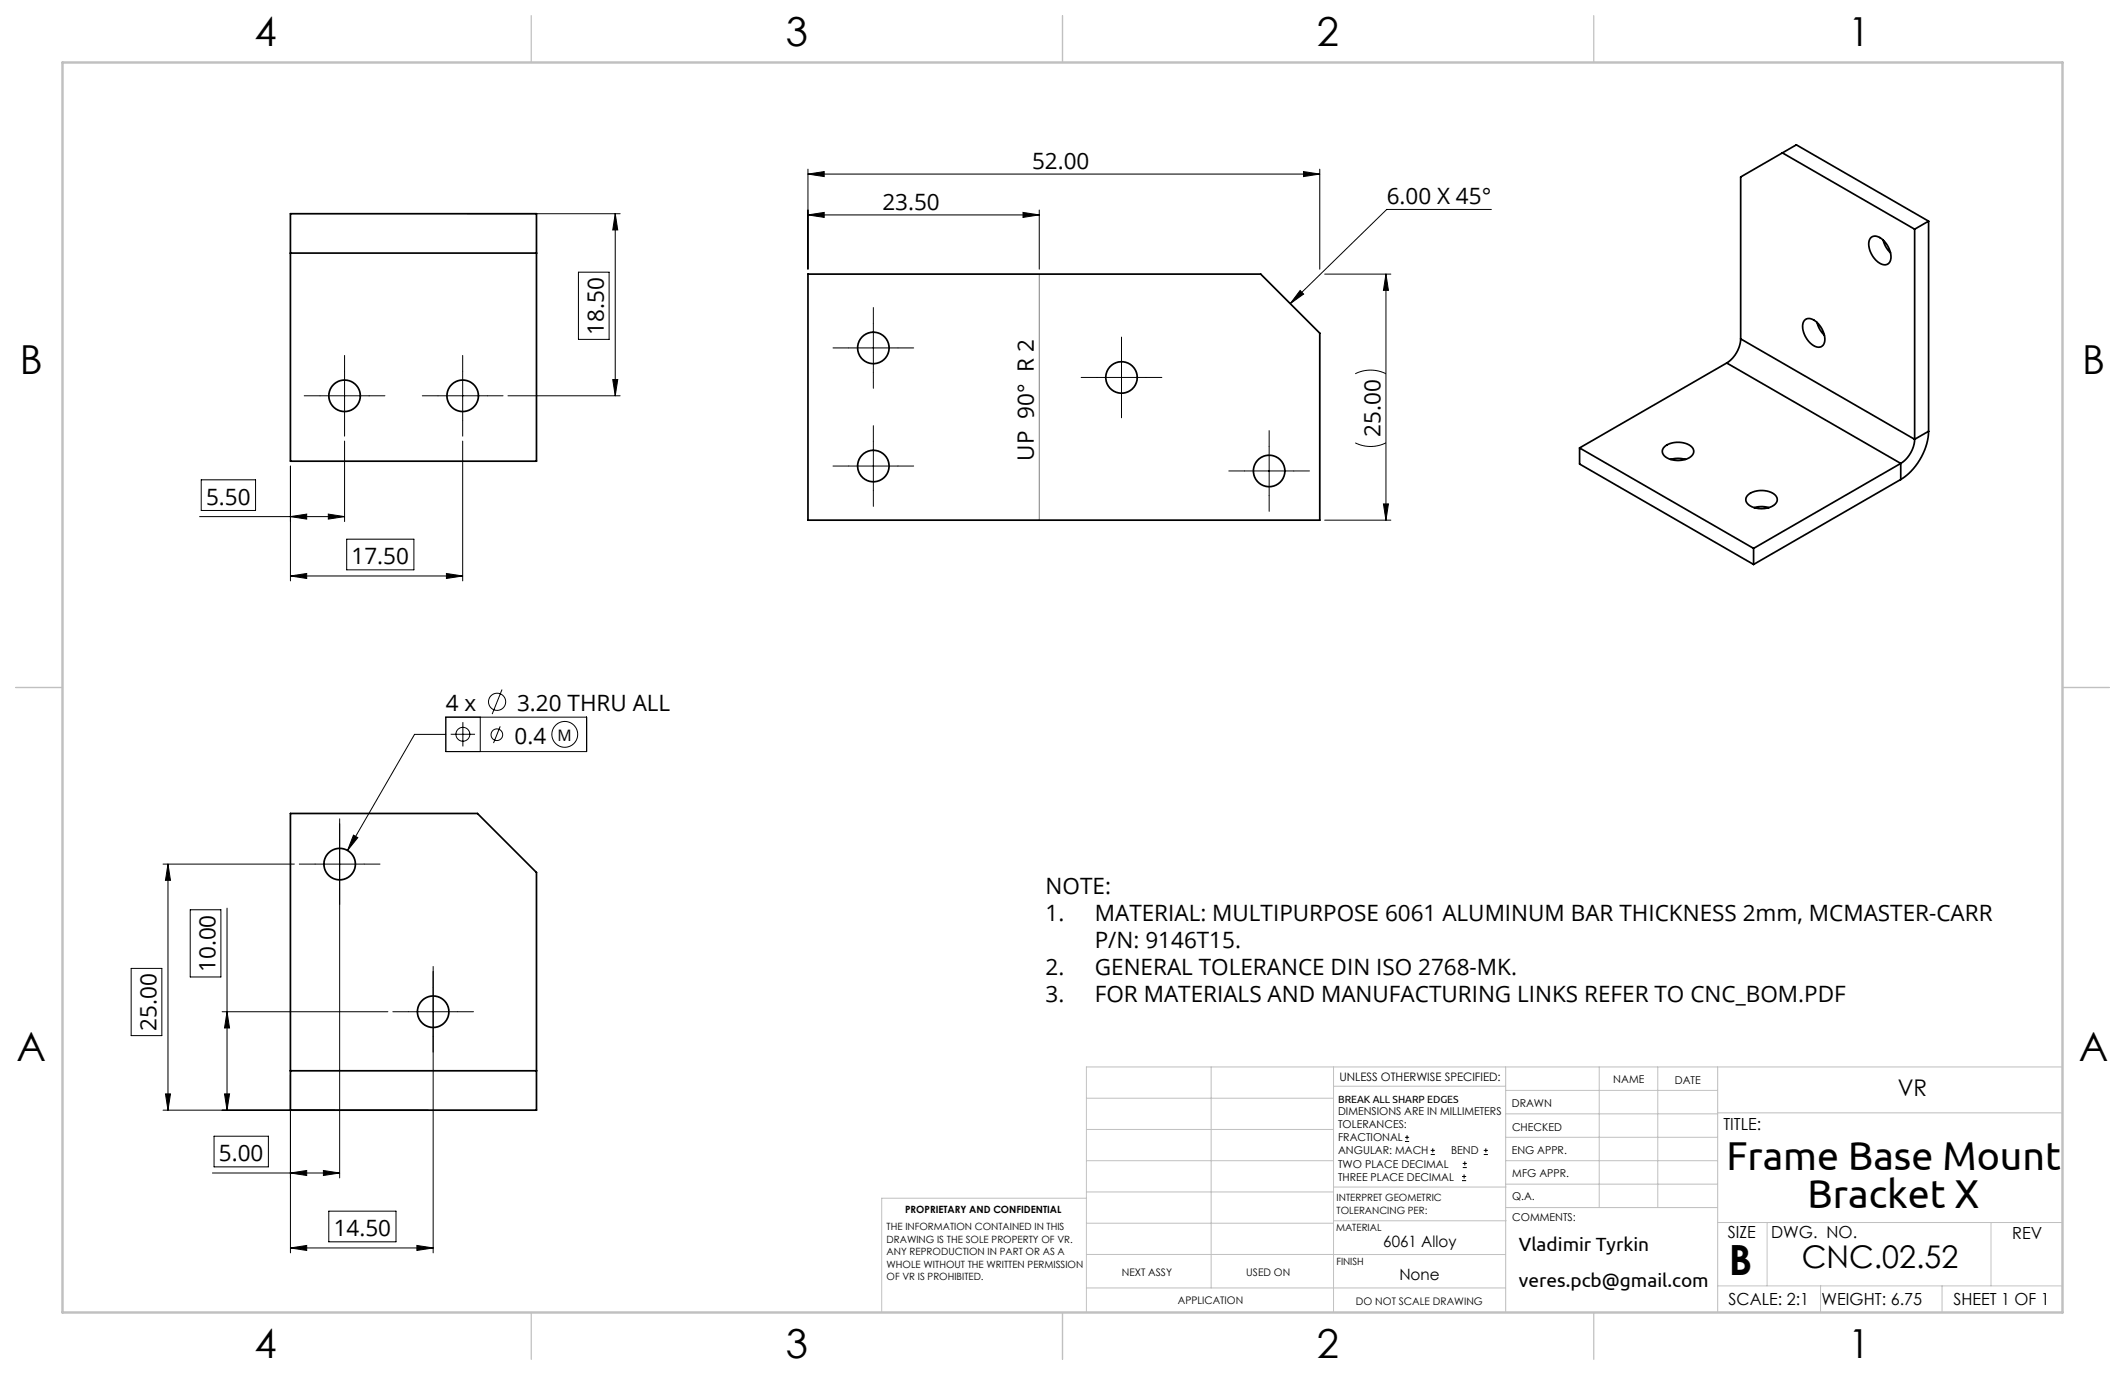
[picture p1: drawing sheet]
<svg xmlns="http://www.w3.org/2000/svg" width="432mm" height="279mm" viewBox="0 0 432 279" stroke-linecap="round" stroke-linejoin="round" font-family="sans-serif">
<g fill="none" stroke="#000" stroke-width=".2">
<path d="M164.2 35.4l3.3-.5v1zM164.2 34.4v20.3M164.2 35.4h104M264.9 34.9l3.3 .5-3.3 .5zM268.2 34.4v20.3M95 43.4h31M117.5 55.3h6.3v13.7h-6.3zM125 43.4v37M125 43.4l.5 3.3h-1zM164.2 43.7l3.3-.5v1zM164.2 43.7h47M207.9 43.2l3.3 .5-3.3 .5z"/>
<path d="M211.2 42.7v12M264.2 59l.7 .8-2.7 1.9zM269.2 55.7h13.4M281.6 55.7l.5 3.3h-1zM281.6 55.7v50M303 42.6h-21.2l-19.6 19.1M70 75.4v10M94 75.4v10M124.5 77.1h1l-.5 3.3zM172.5 70.7h10M177.5 65.7v10M222.9 76.7h10"/>
<path d="M227.9 71.7v10M275.4 75.9a7 7 0 0 1 6.2 0M40.9 97.5h11v6.2h-11zM59 94.7v23.3M65 80.4h10M70 89.6v16.4M89 80.4h10M94 89.6v28.4M103.2 80.4h22.8M172.5 94.7h10M177.5 89.7v10M252.9 95.7h10"/>
<path d="M257.9 90.7v10M275.4 90a7 7 0 0 0 6.2 0M40.6 105h29.4M59 105l3.3-.5v1zM59 117l3.3-.5v1zM59 117h35M66.7 104.5l3.3 .5-3.3 .5zM70.4 109.6h13.7v6.2h-13.7zM90.7 116.5l3.3 .5-3.3 .5zM269.2 105.7h13.4M281.1 102.4h1l-.5 3.3zM90.6 145.7h28.6v7h-28.6z"/>
<path d="M90.6 149.2h-6.4l-13.6 23.6M91.6 149.2h4.9M94.1 146.7v5M97.6 145.7v7M101.6 147.6l-1.3 3.4M102 140.1l-2 5M33.1 175.6h26.7M34.1 175.6v50M34.1 175.6l.5 3.3h-1zM59 176.6v78M64 175.6h10M69 166.4v73"/>
<path d="M71.8 169.7l.9 .5-2.1 2.6zM26.7 196.8h6.2v13.6h-6.2zM38.7 184.9h6.2v13.6h-6.2zM46.1 184.5v41.1M88 196.4v58.2M45.1 205.6h33.7M46.1 205.6l.5 3.3h-1zM83 205.6h10M33.1 225.6h53.9M33.6 222.3h1l-.5 3.3zM43.2 238.4h25.8M43.5 230.9h11v6.2h-11z"/>
<path d="M45.6 222.3h1l-.5 3.3zM59 238.4l3.3-.6v1.1zM65.7 237.8l3.3 .6-3.3 .5zM285.5 231.9h.8M285.5 231.1h.8M285.9 230.7v.8M290.7 234.6h.9M290.7 233.8h.9M291.1 233.3v.9M297.1 239.9h.8M297.1 239.1h.8M297.2 237.3h.9"/>
<path d="M297.2 236.4h.9M297.5 238.6v.9M297.6 236v.8M301.5 234.6h.8M301.5 233.8h.8M301.9 233.3v.9M59 253.6h29M59 253.6l3.3-.5v1zM66.8 246.1h13.7v6.2h-13.7zM84.7 253.1l3.3 .5-3.3 .5z"/>
<circle cx="94.1" cy="149.2" r="1.41"/>
<circle cx="101" cy="149.3" r="1.18"/>
<circle cx="101" cy="142.6" r="1.74"/>
<circle cx="114.8" cy="149.2" r="2.62"/>
</g>
<g fill="none" stroke="#000" stroke-width=".2" stroke-dasharray="15.2 1.3 1.3 1.3">
<path d="M70 75.4v-3.2M94 75.4v-3.2M172.5 70.7h-3.2M177.5 65.7v-3.2M177.5 75.7v3.2M182.5 70.7h3.2M222.9 76.7h-3.2M227.9 71.7v-3.2M232.9 76.7h3.2M65 80.4h-3.2M70 85.4v3.2M75 80.4h3.2"/>
<path d="M89 80.4h-3.2M94 85.4v3.2M99 80.4h3.2M172.5 94.7h-3.2M177.5 89.7v-3.2M177.5 99.7v3.2M182.5 94.7h3.2M227.9 81.7v3.2M252.9 95.7h-3.2M257.9 90.7v-3.2M262.9 95.7h3.2M257.9 100.7v3.2"/>
<path d="M64 175.6h-3.2M69 170.6v-3.2M74 175.6h3.2M69 180.6v3.2M83 205.6h-3.2M88 200.6v-3.2M88 210.6v3.2M93 205.6h3.2"/>
</g>
<path d="M211.2 55.7v50" fill="none" stroke="#808080" stroke-width=".2"/>
<g fill="none" stroke="#c0c0c0" stroke-width=".2">
<path d="M246.1 216.8v44.9M271 216.8v49.9M305.9 216.8v49.9M325 216.8v28.6M336.9 216.8v28.6M349 216.8v49.9M419.1 216.8h-198.3v49.9M220.8 235.9h50.2M220.8 229.5h50.2M220.8 223.2h50.2M271 220.7h34.9M305.9 231.1h43.1"/>
<path d="M305.9 226.3h43.1M305.9 221.6h43.1M305.9 235.9h43.1M349 226.1h70.1M220.8 254.9h85.1M220.8 248.6h50.2M220.8 242.2h50.2M220.8 243.5h-41.6v23.2M271 248.1h35.1M271 241.2h35.1M305.9 240.6h43.1M306.1 245.4h42.9"/>
<path d="M349 248.4h70.1M359.1 248.4v12.9M404.6 248.4v12.9M220.8 261.7h85.1M349 261.3h70.1M369.9 261.3v5.4M394.6 261.3v5.4"/>
</g>
<path d="M107.9 3.2v9.5M215.9 3.2v9.5M323.8 3.2v9.5M3.2 139.7h9.5M419.1 139.7h9.5M107.9 266.7v9.5M215.9 266.7v9.5M323.8 266.7v9.5" fill="none" stroke="#c0c0c0" stroke-width=".25"/>
<path d="M12.7 12.7h406.4v254h-406.4z" fill="none" stroke="#c0c0c0" stroke-width=".5"/>
<g fill="#000">
<path d="M264.9 34.9l3.3 .5-3.3 .5zM164.2 35.4l3.3-.5v1zM207.9 43.2l3.3 .5-3.3 .5zM164.2 43.7l3.3-.5v1z"/>
<path d="M264.2 59l.7 .8-2.7 1.9zM71.8 169.7l-1.2 3.1 2.1-2.6z"/>
<path d="M124.5 77.1h1l-.5 3.3zM125 43.4l.5 3.3h-1z"/>
<path d="M66.7 104.5l3.3 .5-3.3 .5zM59 105l3.3-.5v1zM90.7 116.5l3.3 .5-3.3 .5zM59 117l3.3-.5v1z"/>
<path d="M281.1 102.4h1l-.5 3.3zM281.6 55.7l.5 3.3h-1z"/>
<path d="M46.1 205.6l.5 3.3h-1zM45.6 222.3h1l-.5 3.3zM34.1 175.6l.5 3.3h-1zM33.6 222.3h1l-.5 3.3z"/>
<path d="M65.7 237.8l3.3 .6-3.3 .5zM59 238.4l3.3-.6v1.1zM84.7 253.1l3.3 .5-3.3 .5zM59 253.6l3.3-.5v1z"/>
</g>
<g fill="none" stroke="#000" stroke-width=".35">
<path d="M362.2 31.1l26.9 15.5M362.2 31.1l2.8-1.7 26.9 15.5M362.2 31.1l-8.5 4.9v32.9M59 51.4v-8h50v8M59 51.4v42.3h50v-42.3M59 51.4h50M164.2 55.7h92l12 12v38h-104zM380.1 48.4a1.69 1.69 0 0 1 2.5 .4 4.3 4.3 0 0 1 1.4 4.4 1.45 1.45 0 0 1-2.3 .1 4.5 4.5 0 0 1-1.8-4.7zM382.7 48.8l.4 1.2 1 1.4M389.1 46.6v42.7M391.9 44.9l-2.8 1.7M391.9 44.9v42.7"/>
<path d="M350.9 73.8l-29.9 17.2M350.9 73.8l35.3 20.4M353.7 68.9a6.3 6.3 0 0 1-2.8 4.9M353.7 68.9l35.4 20.4M366.6 65.1a1.69 1.69 0 0 1 2.6 .4 4.3 4.3 0 0 1 1.4 4.4 1.45 1.45 0 0 1-2.4 .1 4.5 4.5 0 0 1-1.7-4.6zM369.2 65.5l.5 1.2 1 1.4M321 91l35.3 20.4M321 91v3.3l35.3 20.4M338.2 90.8a4.4 4.4 0 0 1 5.8 .3 1.45 1.45 0 0 1-1.1 2.1 4.5 4.5 0 0 1-4.9-.8l-.2-.8zM339.5 93.4l1.2-.3 1.8 .3M386.2 97.4l-29.9 17.3M386.2 94.2l-29.9 17.2"/>
<path d="M386.2 94.2v3.2M389.1 89.3a6.3 6.3 0 0 1-2.9 4.9M391.9 87.6a12.5 12.5 0 0 1-5.7 9.8M391.9 87.6l-2.8 1.7M355.1 100.6a4.4 4.4 0 0 1 5.8 .3 1.45 1.45 0 0 1-1 2.1 4.5 4.5 0 0 1-5-.8l-.1-.8zM356.3 111.4v3.3M356.4 103.2l1.3-.3 1.7 .3M59 217.6v8h50v-8M59 217.6h50M59 217.6v-52.3h38l12 12v40.3"/>
<circle cx="177.5" cy="70.7" r="3.2"/>
<circle cx="227.9" cy="76.7" r="3.2"/>
<circle cx="70" cy="80.4" r="3.2"/>
<circle cx="94" cy="80.4" r="3.2"/>
<circle cx="177.5" cy="94.7" r="3.2"/>
<circle cx="257.9" cy="95.7" r="3.2"/>
<circle cx="69" cy="175.6" r="3.2"/>
<circle cx="88" cy="205.6" r="3.2"/>
</g>
<text font-size="8.5" x="351.3" y="259">B</text>
<g font-size="8.2">
<text x="350.8" y="237.7">Frame Base Mount</text>
<text x="367.3" y="245.6">Bracket X</text>
</g>
<g font-size="8.1">
<text x="51.7" y="9.3">4</text>
<text x="159.7" y="9.3">3</text>
<text x="267.6" y="9.3">2</text>
<text x="375.6" y="9.3">1</text>
<text x="4" y="76">B</text>
<text x="423.1" y="76">B</text>
<text x="3.3" y="215.7">A</text>
<text x="422.4" y="215.7">A</text>
<text x="51.7" y="276">4</text>
<text x="159.7" y="276">3</text>
<text x="267.6" y="276">2</text>
<text x="375.6" y="276">1</text>
</g>
<text font-size="6.3" x="366.1" y="257.6">CNC.02.52</text>
<text font-size="4.7" x="385.6" y="222.6">VR</text>
<g font-size="4.6">
<text x="209.7" y="34.3">52.00</text>
<text x="281.8" y="41.5">6.00 X 45°</text>
<text x="179.3" y="42.6">23.50</text>
<text x="122.7" y="68" transform="rotate(-90 122.7 68)">18.50</text>
<text x="280.5" y="88.8" transform="rotate(-90 280.5 88.8)">25.00</text>
<text x="210.1" y="93.6" transform="rotate(-90 210.1 93.6)">UP 90° R 2</text>
<text x="41.9" y="102.6">5.50</text>
<text x="71.4" y="114.7">17.50</text>
<text x="90.6" y="144.4">4 x</text>
<text x="105.1" y="144.4">3.20 THRU ALL</text>
<text x="104.6" y="151.2">0.4</text>
<text x="212.5" y="181.7">NOTE:</text>
<text x="212.5" y="187.2">1.</text>
<text x="222.5" y="187.2">MATERIAL: MULTIPURPOSE 6061 ALUMINUM BAR THICKNESS 2mm, MCMASTER-CARR</text>
<text x="43.8" y="197.5" transform="rotate(-90 43.8 197.5)">10.00</text>
<text x="222.5" y="192.6">P/N: 9146T15.</text>
<text x="212.5" y="198.1">2.</text>
<text x="212.5" y="203.6">3.</text>
<text x="222.5" y="198.1">GENERAL TOLERANCE DIN ISO 2768-MK.</text>
<text x="222.5" y="203.6">FOR MATERIALS AND MANUFACTURING LINKS REFER TO CNC_BOM.PDF</text>
<text x="31.8" y="209.4" transform="rotate(-90 31.8 209.4)">25.00</text>
<text x="44.5" y="236">5.00</text>
<text x="67.8" y="251.2">14.50</text>
</g>
<g font-size="3.9">
<text x="308.6" y="254.3">Vladimir Tyrkin</text>
<text x="308.6" y="261.6">veres.pcb@gmail.com</text>
</g>
<g font-size="3.4">
<text x="350.2" y="229.5">TITLE:</text>
<text x="351.1" y="251.6">SIZE</text>
<text x="359.9" y="251.6">DWG. NO.</text>
<text x="408.9" y="251.7">REV</text>
<text x="351.2" y="265.2">SCALE: 2:1</text>
<text x="370.1" y="265.3">WEIGHT: 6.75</text>
<text x="396.9" y="265.2">SHEET 1 OF 1</text>
</g>
<g font-size="3.2">
<text x="113.3" y="150.6">M</text>
<text x="281.1" y="253.3">6061 Alloy</text>
<text x="284.4" y="260.1">None</text>
</g>
<text font-size="2.4" x="272.2" y="219.7">UNLESS OTHERWISE SPECIFIED:</text>
<g font-size="2.2">
<text x="327.8" y="220.1">NAME</text>
<text x="340.3" y="220.2">DATE</text>
<text x="271.9" y="226.6">DIMENSIONS ARE IN MILLIMETERS</text>
<text x="307.2" y="224.9">DRAWN</text>
<text x="271.9" y="229.3">TOLERANCES:</text>
<text x="271.9" y="231.9">FRACTIONAL</text>
<text x="307.3" y="229.8">CHECKED</text>
<text x="271.9" y="234.6">ANGULAR: MACH</text>
<text x="271.9" y="237.2">TWO PLACE DECIMAL</text>
<text x="271.9" y="239.9">THREE PLACE DECIMAL</text>
<text x="294.9" y="234.6">BEND</text>
<text x="307.2" y="234.5">ENG APPR.</text>
<text x="307.3" y="239.2">MFG APPR.</text>
<text x="307.3" y="243.9">Q.A.</text>
<text x="307.3" y="248.1">COMMENTS:</text>
</g>
<g font-size="2.1">
<text x="271.9" y="224.1">BREAK ALL SHARP EDGES</text>
<text x="227.9" y="259.2">NEXT ASSY</text>
<text x="253.3" y="259.2">USED ON</text>
<text x="239.3" y="265">APPLICATION</text>
<text x="275.5" y="265.1">DO NOT SCALE DRAWING</text>
</g>
<g font-size="2">
<text x="271.6" y="244.1">INTERPRET GEOMETRIC</text>
<text x="180.2" y="250">THE INFORMATION CONTAINED IN THIS</text>
<text x="183.9" y="246.4">PROPRIETARY AND CONFIDENTIAL</text>
<text x="271.5" y="250.2">MATERIAL</text>
<text x="271.6" y="246.6">TOLERANCING PER:</text>
<text x="180.2" y="252.5">DRAWING IS THE SOLE PROPERTY OF VR.</text>
<text x="180.2" y="255.1">ANY REPRODUCTION IN PART OR AS A</text>
<text x="180.2" y="257.6">WHOLE WITHOUT THE WRITTEN PERMISSION</text>
<text x="271.5" y="257">FINISH</text>
<text x="180.2" y="260.1">OF VR IS PROHIBITED.</text>
</g>
</svg>
